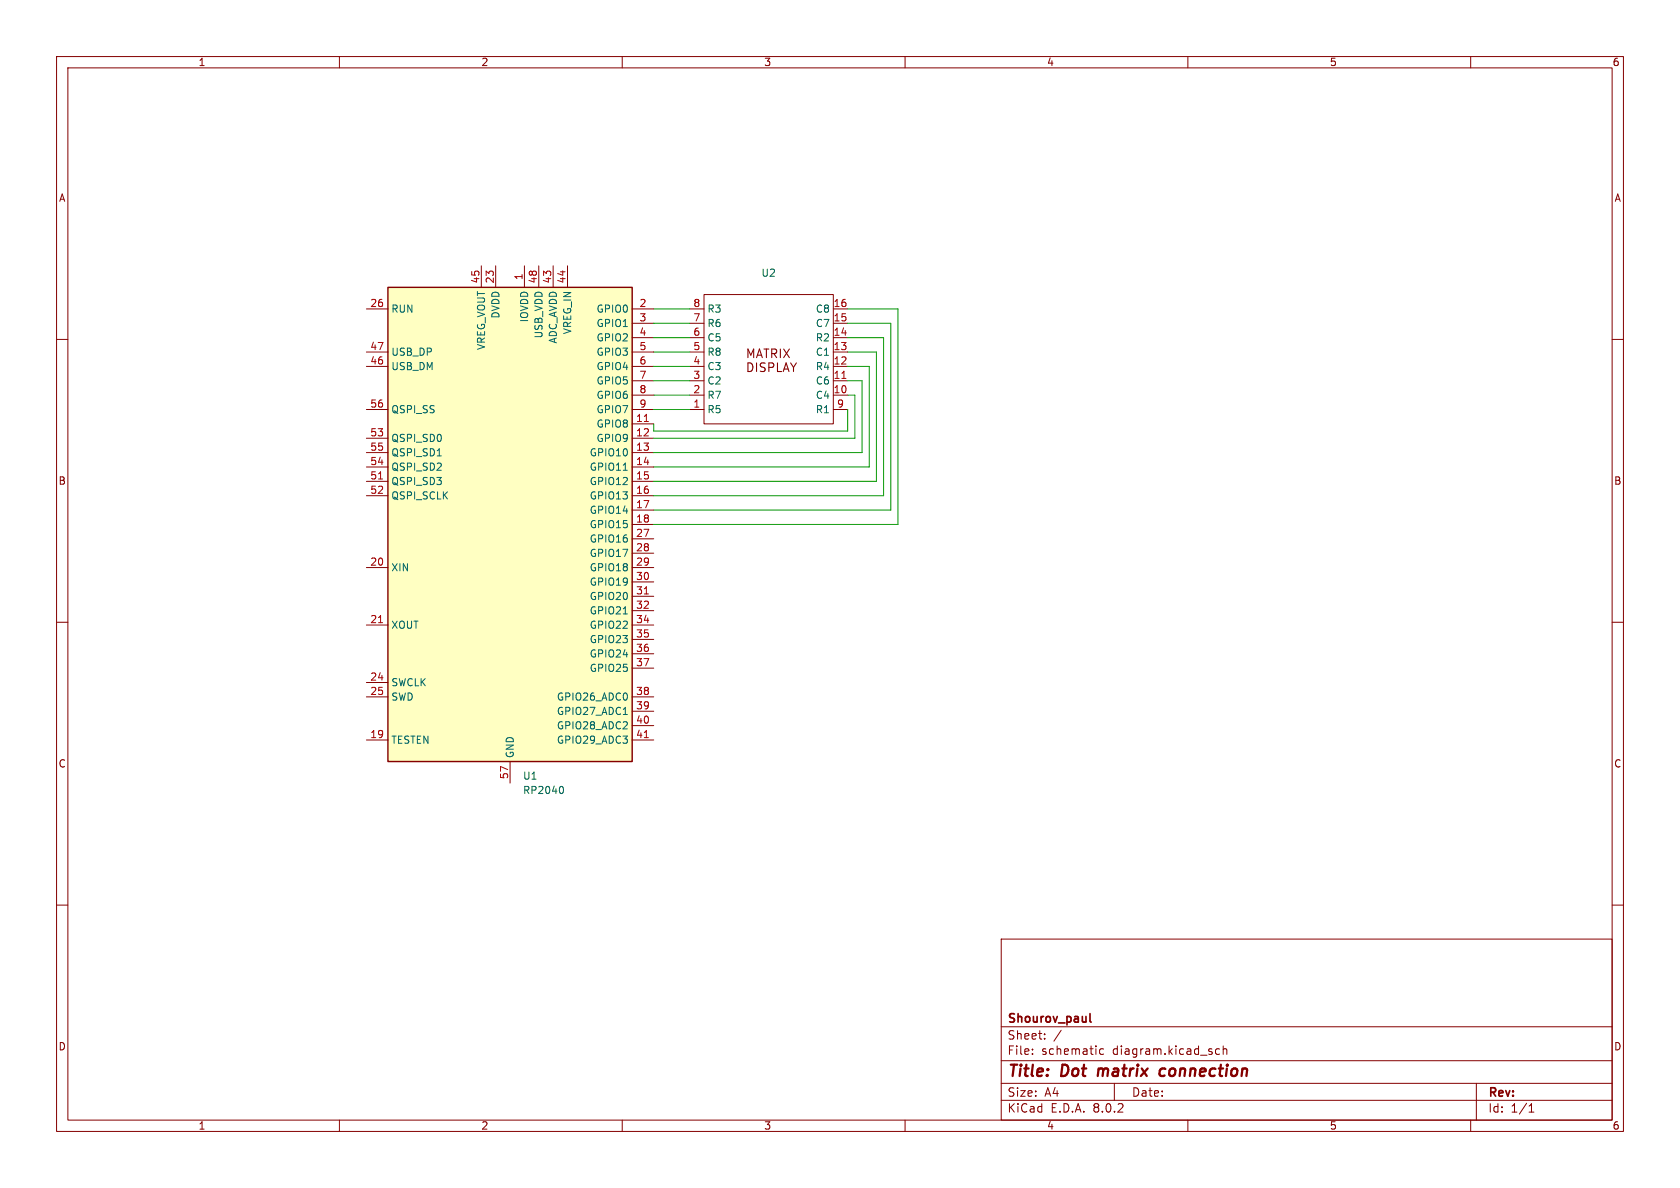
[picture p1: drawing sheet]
<svg xmlns="http://www.w3.org/2000/svg" width="297mm" height="210mm" viewBox="0 0 297 210" stroke-linecap="round" stroke-linejoin="round" font-family="sans-serif">
<g fill="none" stroke="#840000" stroke-width=".18">
<path d="M10 10h277v190h-277zM12 12h273v186h-273zM60 10v2M110 10v2M160 10v2M210 10v2M260 10v2M10 60h2M285 60h2M10 110h2M285 110h2M10 160h2"/>
<path d="M285 160h2M177 166h108v32h-108zM60 198v2M110 198v2M160 198v2M177 194.5h108M177 191.5h108M177 187.5h108M177 181.5h108M182.5 186.3v.1M182.5 185.5v.1M184.7 183.6v.1"/>
<path d="M184.7 182.8v.1M187.6 182.1l-1.3 2M195.1 185.5l-.4-.1-.3 .3v.4l.1 .2h.6M197 191.5v3M210 198v2M215.6 185.5l-.4-.1-.3 .3v.4l.1 .2h.6M216.2 185.5l.3-.1 .3 .1 .1 .9M216.2 184.9v1.5M260 198v2M261 191.5v6.5M270.3 196.6h.9M270.3 195.5l.4-.4v1.5"/>
</g>
<path d="M194.2 188.9l-.1 1.3M206 189a.66 .66 0 0 0-1 .3v.5l.1 .3 .2 .1 .6-.1" fill="none" stroke="#840000" stroke-width=".4"/>
<path d="M192.7 179.2v1.3l.2 .2" fill="none" stroke="#840000" stroke-width=".3"/>
<path d="M68.6 50.8h43.2v83.8h-43.2z" fill="#ffffc2"/>
<path d="M68.6 50.8h43.2v83.8h-43.2z" fill="none" stroke="#840000" stroke-width=".25"/>
<g fill="none" stroke="#840000" stroke-width=".18">
<path d="M64.8 54.6h3.8M85.1 47v3.8M87.6 47v3.8M92.7 47v3.8M95.2 47v3.8M97.8 47v3.8M100.3 47v3.8M111.8 54.6h3.8M111.8 57.2h3.8M111.8 59.7h3.8M121.9 54.6h2.6M121.9 57.2h2.6"/>
<path d="M121.9 59.7h2.6M124.5 52.1h22.8v22.8h-22.8zM147.3 54.6h2.6M147.3 57.2h2.6M147.3 59.7h2.6M64.8 77.5h3.8M64.8 64.8h3.8M64.8 62.2h3.8M64.8 72.4h3.8M111.8 74.9h3.8M111.8 77.5h3.8M111.8 64.8h3.8"/>
<path d="M111.8 62.2h3.8M111.8 72.4h3.8M111.8 67.3h3.8M111.8 69.9h3.8M121.9 64.8h2.6M121.9 62.2h2.6M121.9 72.4h2.6M121.9 67.3h2.6M121.9 69.9h2.6M147.3 64.8h2.6M147.3 62.2h2.6M147.3 72.4h2.6"/>
<path d="M147.3 67.3h2.6M147.3 69.9h2.6M64.8 80h3.8M64.8 82.6h3.8M64.8 85.1h3.8M64.8 87.6h3.8M111.8 80h3.8M111.8 82.6h3.8M111.8 85.1h3.8M111.8 87.6h3.8M111.8 90.2h3.8M111.8 92.7h3.8"/>
<path d="M111.8 95.3h3.8M111.8 97.8h3.8M64.8 100.3h3.8M64.8 110.5h3.8M111.8 100.3h3.8M111.8 110.5h3.8M111.8 102.9h3.8M111.8 105.4h3.8M111.8 108h3.8M111.8 113h3.8M111.8 115.6h3.8M111.8 118.1h3.8"/>
<path d="M64.8 130.8h3.8M64.8 120.7h3.8M64.8 123.2h3.8M90.2 134.6v3.8M111.8 130.8h3.8M111.8 123.2h3.8M111.8 125.7h3.8M111.8 128.3h3.8"/>
</g>
<path d="M113.9 74.5h.7M148.8 66.9h.8M66.9 84.7h.7M66.9 110.1h.7M113.9 105h.7M113.9 130.4h.7" fill="none" stroke="#a90000" stroke-width=".18"/>
<path d="M77.3 80.6h.7M110.2 83.1h.7M110.2 108.5h.7M99.3 139a.79 .79 0 0 1 0 1.3M110.2 126.3h.7" fill="none" stroke="#006464" stroke-width=".18"/>
<g fill="none" stroke="#840000" stroke-width=".19">
<path d="M132.2 64.2v1.5h.4l.4-.2M132.2 63.2v-1.5l.5 1.1 .5-1.1v1.5M133.7 64.2v1.5M133.7 63.2l.6-1.5 .5 1.5M135.1 61.7h.8M135.2 65.5l-.2 .2-.6-.1M135.5 61.7v1.5M135.9 64.2v1.5M137 62.5l.3-.3-.1-.4-.2-.1h-.6v1.5M137.5 64.2v1.5h.7M138 61.7v1.5M138.5 65.7l.5-1.5 .5 1.5"/>
<path d="M138.5 61.7l1.1 1.5M139.6 61.7l-1.1 1.5M140.3 65v.7"/>
</g>
<g fill="none" stroke="#009600" stroke-width=".18">
<path d="M115.6 59.7h6.3M115.6 57.2h6.3M115.6 54.6h6.3M149.9 59.7h6.3v27.9h-40.6M149.9 57.2h7.6v33h-41.9M149.9 54.6h8.8v38.1h-43.1M115.6 72.4h6.3M115.6 69.9h6.3M115.6 67.3h6.3M115.6 62.2h6.3M115.6 64.8h6.3M149.9 62.2h5v22.9h-39.3"/>
<path d="M149.9 72.4v3.8h-34.3v-1.3M149.9 69.9h1.2v7.6h-35.5M149.9 67.3h2.5v12.7h-36.8M149.9 64.8h3.8v17.8h-38.1"/>
</g>
<g font-size="2.8" fill="#840000">
<text x="178" y="190.9">Title:</text>
<text x="187.7" y="190.9">Dot</text>
<text x="194.9" y="190.9">matrix</text>
<text x="206.7" y="190.9">connection</text>
</g>
<g font-size="2.1" fill="#840000">
<text x="125.9" y="64.8">MATRIX DISPLAY</text>
<text x="178" y="184">Sheet:</text>
<text x="178" y="181.2">Shourov_paul</text>
<text x="178" y="186.7">File:</text>
<text x="184.1" y="186.7">schematic</text>
<text x="196.7" y="186.7">diagram.kicad_sch</text>
<text x="178" y="196.9">KiCad</text>
<text x="178" y="194.1">Size:</text>
<text x="184.7" y="194.1">A4</text>
<text x="185.7" y="196.9">E.D.A.</text>
<text x="193.3" y="196.9">8.0.2</text>
<text x="200" y="194.1">Date:</text>
<text x="263" y="194.3">Rev:</text>
<text x="263" y="196.9">Id:</text>
<text x="267.1" y="196.9">1/1</text>
</g>
<g font-size="1.8" fill="#840000">
<text x="35" y="11.9">1</text>
<text x="85" y="11.9">2</text>
<text x="135" y="11.9">3</text>
<text x="185" y="11.9">4</text>
<text x="235" y="11.9">5</text>
<text x="285" y="11.9">6</text>
<text x="10.3" y="35.9">A</text>
<text x="285.3" y="35.9">A</text>
<text x="10.3" y="85.9">B</text>
<text x="285.3" y="85.9">B</text>
<text x="10.3" y="135.9">C</text>
<text x="285.3" y="135.9">C</text>
<text x="10.3" y="185.9">D</text>
<text x="285.3" y="185.9">D</text>
<text x="35" y="199.9">1</text>
<text x="85" y="199.9">2</text>
<text x="135" y="199.9">3</text>
<text x="185" y="199.9">4</text>
<text x="235" y="199.9">5</text>
<text x="285" y="199.9">6</text>
</g>
<g font-size="1.8" fill="#a90000">
<text x="84.8" y="50.2" transform="rotate(-90 84.8 50.2)">45</text>
<text x="87.4" y="50.2" transform="rotate(-90 87.4 50.2)">23</text>
<text x="92.5" y="49.6" transform="rotate(-90 92.5 49.6)">1</text>
<text x="95" y="50.2" transform="rotate(-90 95 50.2)">48</text>
<text x="97.5" y="50.2" transform="rotate(-90 97.5 50.2)">43</text>
<text x="100.1" y="50.2" transform="rotate(-90 100.1 50.2)">44</text>
<text x="65.4" y="54.4">26</text>
<text x="113" y="54.4">2</text>
<text x="113" y="56.9">3</text>
<text x="113" y="59.4">4</text>
<text x="122.5" y="59.4">6</text>
<text x="122.5" y="56.9">7</text>
<text x="122.5" y="54.4">8</text>
<text x="147.3" y="59.4">14</text>
<text x="147.3" y="56.9">15</text>
<text x="147.3" y="54.4">16</text>
<text x="65.4" y="64.5">46</text>
<text x="65.4" y="62">47</text>
<text x="113" y="62">5</text>
<text x="113" y="64.5">6</text>
<text x="122.5" y="64.5">4</text>
<text x="122.5" y="62">5</text>
<text x="147.3" y="64.5">12</text>
<text x="147.3" y="62">13</text>
<text x="113" y="67.1">7</text>
<text x="113" y="69.6">8</text>
<text x="122.5" y="69.6">2</text>
<text x="122.5" y="67.1">3</text>
<text x="147.3" y="69.6">10</text>
<text x="147.3" y="67.1">11</text>
<text x="65.4" y="77.2">53</text>
<text x="65.4" y="72.1">56</text>
<text x="112.4" y="74.7">11</text>
<text x="112.4" y="77.2">12</text>
<text x="113" y="72.1">9</text>
<text x="122.5" y="72.1">1</text>
<text x="147.9" y="72.1">9</text>
<text x="65.4" y="82.3">54</text>
<text x="65.4" y="79.8">55</text>
<text x="112.4" y="79.8">13</text>
<text x="112.4" y="82.3">14</text>
<text x="65.4" y="84.8">51</text>
<text x="65.4" y="87.4">52</text>
<text x="112.4" y="84.8">15</text>
<text x="112.4" y="87.4">16</text>
<text x="112.4" y="89.9">17</text>
<text x="112.4" y="92.5">18</text>
<text x="112.4" y="95">27</text>
<text x="65.4" y="100.1">20</text>
<text x="112.4" y="97.5">28</text>
<text x="112.4" y="100.1">29</text>
<text x="112.4" y="102.6">30</text>
<text x="112.4" y="105.2">31</text>
<text x="112.4" y="107.7">32</text>
<text x="65.4" y="110.2">21</text>
<text x="112.4" y="110.2">34</text>
<text x="112.4" y="112.8">35</text>
<text x="112.4" y="115.3">36</text>
<text x="112.4" y="117.9">37</text>
<text x="65.4" y="120.4">24</text>
<text x="65.4" y="122.9">25</text>
<text x="112.4" y="122.9">38</text>
<text x="112.4" y="125.5">39</text>
<text x="65.4" y="130.6">19</text>
<text x="112.4" y="128">40</text>
<text x="112.4" y="130.6">41</text>
<text x="89.9" y="137.8" transform="rotate(-90 89.9 137.8)">57</text>
</g>
<g font-size="1.8" fill="#006464">
<text x="134.5" y="49.1">U2</text>
<text x="69.1" y="55.5">RUN</text>
<text x="88.5" y="56.4" transform="rotate(-90 88.5 56.4)">DVDD</text>
<text x="93.6" y="57.1" transform="rotate(-90 93.6 57.1)">IOVDD</text>
<text x="96.1" y="59.9" transform="rotate(-90 96.1 59.9)">USB_VDD</text>
<text x="101.2" y="59.2" transform="rotate(-90 101.2 59.2)">VREG_IN</text>
<text x="105.4" y="55.5">GPIO0</text>
<text x="105.4" y="58">GPIO1</text>
<text x="125" y="58">R6</text>
<text x="125" y="55.5">R3</text>
<text x="144.1" y="58">C7</text>
<text x="144.1" y="55.5">C8</text>
<text x="69.1" y="65.6">USB_DM</text>
<text x="69.1" y="63.1">USB_DP</text>
<text x="86" y="62" transform="rotate(-90 86 62)">VREG_VOUT</text>
<text x="98.7" y="60.8" transform="rotate(-90 98.7 60.8)">ADC_AVDD</text>
<text x="105.4" y="60.6">GPIO2</text>
<text x="105.4" y="63.1">GPIO3</text>
<text x="105.4" y="65.6">GPIO4</text>
<text x="125" y="65.6">C3</text>
<text x="125" y="63.1">R8</text>
<text x="125" y="60.6">C5</text>
<text x="144.1" y="65.6">R4</text>
<text x="144.1" y="63.1">C1</text>
<text x="144.1" y="60.6">R2</text>
<text x="105.4" y="68.2">GPIO5</text>
<text x="105.4" y="70.7">GPIO6</text>
<text x="125" y="70.7">R7</text>
<text x="125" y="68.2">C2</text>
<text x="144.1" y="70.7">C4</text>
<text x="144.1" y="68.2">C6</text>
<text x="69.1" y="73.3">QSPI_SS</text>
<text x="105.4" y="75.8">GPIO8</text>
<text x="105.4" y="73.3">GPIO7</text>
<text x="125" y="73.3">R5</text>
<text x="144.1" y="73.3">R1</text>
<text x="69.1" y="78.3">QSPI_SD0</text>
<text x="69.1" y="83.4">QSPI_SD2</text>
<text x="69.1" y="80.9">QSPI_SD1</text>
<text x="104.2" y="80.9">GPIO10</text>
<text x="104.2" y="83.4">GPIO11</text>
<text x="105.4" y="78.3">GPIO9</text>
<text x="69.1" y="86">QSPI_SD3</text>
<text x="69.1" y="88.5">QSPI_SCLK</text>
<text x="104.2" y="86">GPIO12</text>
<text x="104.2" y="88.5">GPIO13</text>
<text x="104.2" y="91">GPIO14</text>
<text x="104.2" y="93.6">GPIO15</text>
<text x="69.1" y="101.2">XIN</text>
<text x="104.2" y="96.1">GPIO16</text>
<text x="104.2" y="98.7">GPIO17</text>
<text x="104.2" y="101.2">GPIO18</text>
<text x="104.2" y="103.7">GPIO19</text>
<text x="104.2" y="106.3">GPIO20</text>
<text x="69.1" y="111.4">XOUT</text>
<text x="104.2" y="108.8">GPIO21</text>
<text x="104.2" y="111.4">GPIO22</text>
<text x="104.2" y="113.9">GPIO23</text>
<text x="104.2" y="116.4">GPIO24</text>
<text x="104.2" y="119">GPIO25</text>
<text x="69.1" y="121.5">SWCLK</text>
<text x="69.1" y="124.1">SWD</text>
<text x="98.3" y="124.1">GPIO26_ADC0</text>
<text x="69.1" y="131.7">TESTEN</text>
<text x="98.3" y="126.6">GPIO27_ADC1</text>
<text x="98.3" y="129.1">GPIO28_ADC2</text>
<text x="98.3" y="131.7">GPIO29_ADC3</text>
<text x="91" y="134.1" transform="rotate(-90 91 134.1)">GND</text>
<text x="92.4" y="138">U1</text>
<text x="92.4" y="140.6">RP2040</text>
</g>
</svg>
